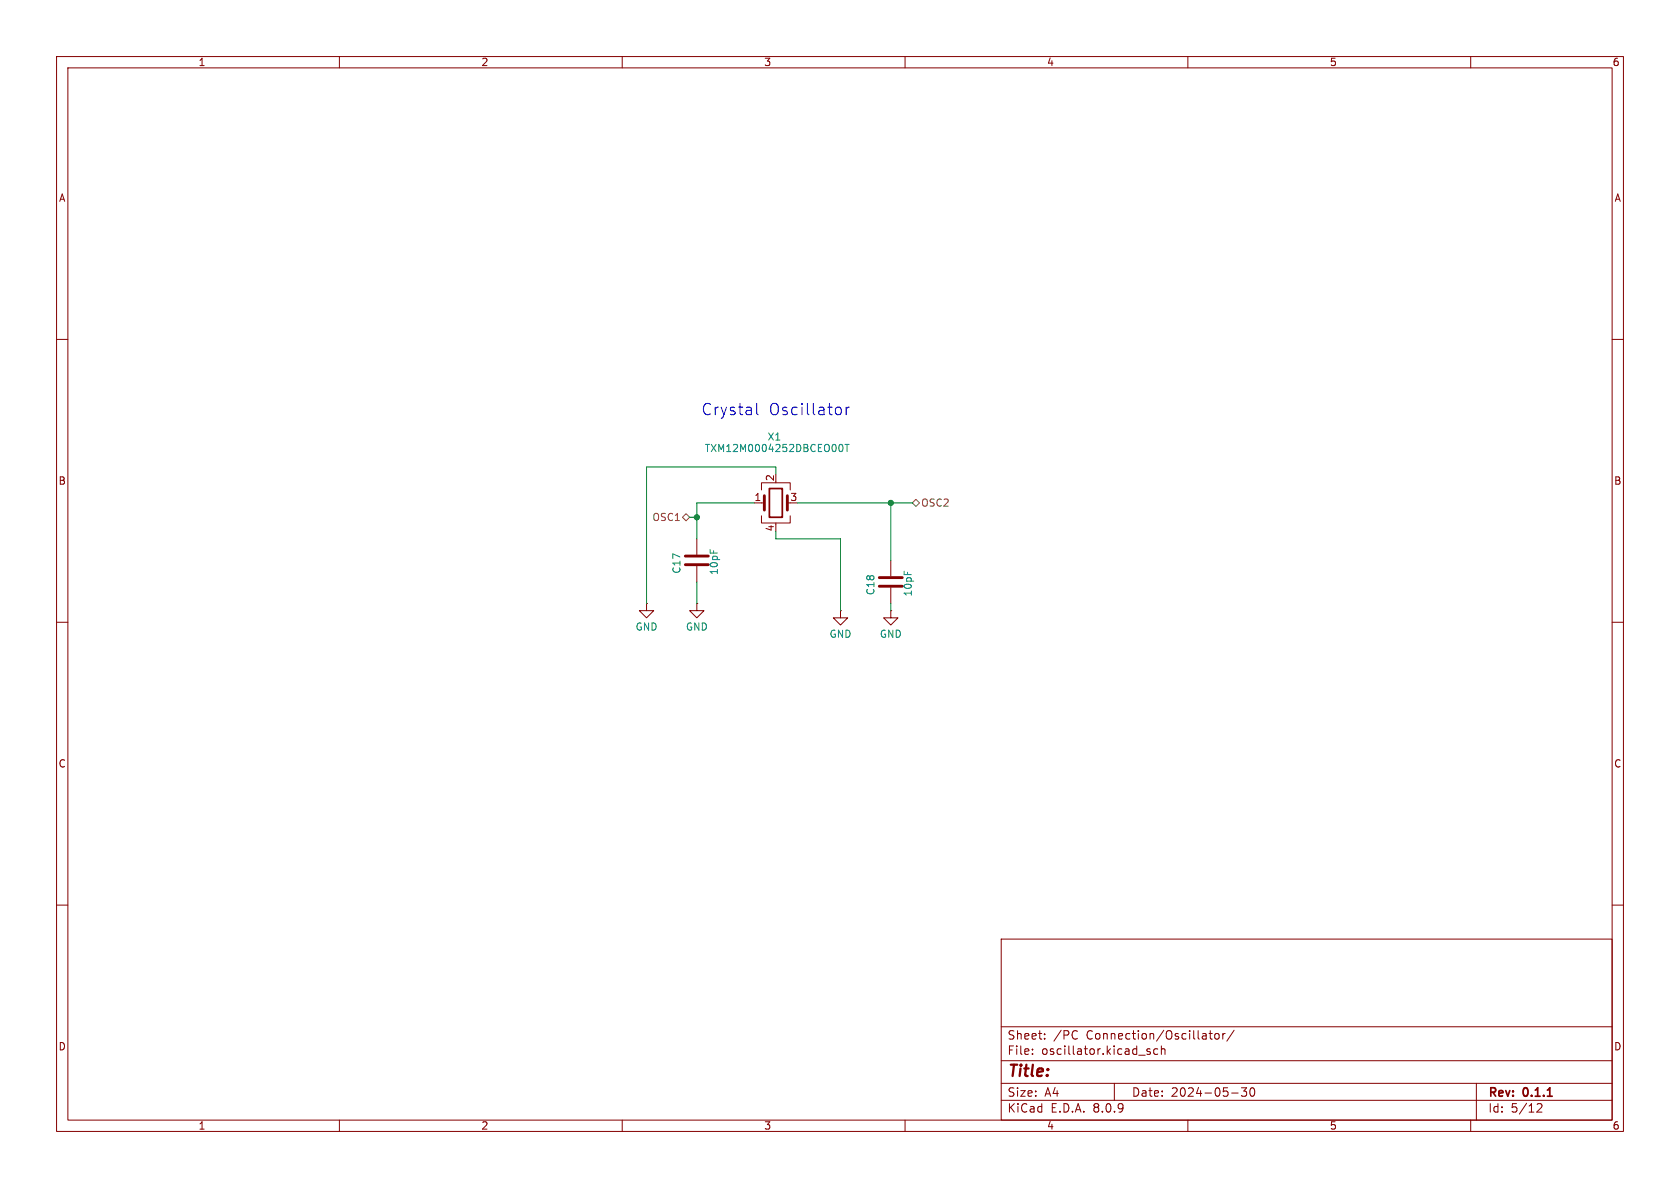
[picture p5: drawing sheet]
<svg xmlns="http://www.w3.org/2000/svg" width="297mm" height="210mm" viewBox="0 0 297 210" stroke-linecap="round" stroke-linejoin="round" font-family="sans-serif">
<g fill="none" stroke="#840000" stroke-width=".18">
<path d="M10 10h277v190h-277zM12 12h273v186h-273zM60 10v2M110 10v2M160 10v2M210 10v2M260 10v2M10 60h2M285 60h2M123.2 95.3v2.7M133.3 88.9h1.8M134.6 91.2v1.3h5.1v-1.3"/>
<path d="M134.6 86.6v-1.3h5.1v1.3M137.2 92.5v.2M157.5 99.1v2.8M10 110h2M114.3 106.7v1.3h1.3l-1.3 1.2-1.3-1.2h1.3M114.3 106.7h.1M123.2 106.7v1.3h1.3l-1.3 1.2-1.3-1.2h1.3M123.2 106.7h.1M123.2 100.1v2.8M148.6 108v1.2h1.3l-1.3 1.3-1.3-1.3h1.3M148.6 108h.1M157.5 108v1.2h1.2l-1.2 1.3-1.3-1.3h1.3"/>
<path d="M157.5 108h.1M157.5 103.9v2.8M285 110h2M10 160h2M177 166h108v32h-108zM285 160h2M60 198v2M110 198v2M160 198v2M177 194.5h108M177 191.5h108M177 187.5h108"/>
<path d="M177 181.5h108M182.5 186.3v.1M182.5 185.5v.1M184.7 183.6v.1M184.7 182.8v.1M190.2 182.2l.3 .1M190.5 183.6l-.3 .1M197 191.5v3M202.7 185.7l.7 .4-.2 .3-.5-.1M203.3 185.5l-.3-.1-.3 .2M204.7 185.5l-.5-.1-.2 .3v.4l.1 .2h.6M205.3 185.5l.2-.1 .4 .1 .1 .9"/>
<path d="M205.3 184.9v1.5M210 198v2M213.7 182.7h.6M214 182.2v1.3l.3 .2M214.9 182.8l.3-.1 .3 .3v.4l-.3 .3-.3-.1-.2-.2v-.4zM216.2 182.7v1M216.6 182.7l-.3 .1-.1 .2M217.7 193.2h1.2M218.2 182.1l-1.3 2M219.5 192.3h.9l-.5 .6 .4 .1v.7l-.2 .1h-.4l-.2-.1M221.1 192.4l.2-.1a.81 .81 0 0 1 .6 .6 .81 .81 0 0 1-.3 .8l-.1 .1a.81 .81 0 0 1-.4-1.4zM260 198v2"/>
<path d="M261 191.5v6.5M271.7 195.2l.6-.1 .2 .1 .1 .3-.9 1.1h.9"/>
</g>
<path d="M136 86.4h2.3v5h-2.3zM273.6 193.8h.8" fill="none" stroke="#840000" stroke-width=".3"/>
<path d="M121.2 98.3h4M121.2 99.8h4M135.1 87.6v2.6M139.2 87.6v2.6M155.4 102.1h4.1M155.4 103.6h4.1" fill="none" stroke="#840000" stroke-width=".51"/>
<path d="M148.5 78.6h.1a.68 .68 0 0 1 .4 .6 .68 .68 0 0 1-.4 .6h-.1M149.4 78.6h.7M149.8 78.6v1.2" fill="none" stroke="#008484" stroke-width=".18"/>
<path d="M120.6 91.4l.7-.6 .6 .6-.6 .7zM161.3 88.9l.6-.6 .7 .6-.7 .6z" fill="none" stroke="#848400" stroke-width=".18"/>
<path d="M133.8 71.3v1.7l.3 .3M148.4 72l.3 .4v.5l-.3 .4M149.6 72v1.3M150.2 72a.51 .51 0 0 0-.6 .4" fill="none" stroke="#0000c2" stroke-width=".18"/>
<path d="M121.9 91.4h1.3M133.3 88.9h-10.1v6.4M137.2 94v1.3h11.4v12.7M137.2 83.8v-1.2h-22.9v24.1M141 88.9h20.3M157.5 88.9v10.2M123.2 102.9v3.8M157.5 106.7v1.3" fill="none" stroke="#008400" stroke-width=".18"/>
<g fill="#008400" stroke="#008400" stroke-width=".18">
<circle cx="123.2" cy="91.4" r=".46"/>
<circle cx="157.5" cy="88.9" r=".46"/>
</g>
<g font-size="2.8" fill="#0000c2">
<text x="123.9" y="73.6">Crystal</text>
<text x="135.9" y="73.6">Oscillator</text>
</g>
<text font-size="2.8" fill="#840000" x="178" y="190.9">Title:</text>
<g font-size="2.1" fill="#840000">
<text x="178" y="184">Sheet:</text>
<text x="186.2" y="184">/PC</text>
<text x="192.1" y="184">Connection/Oscillator/</text>
<text x="178" y="186.7">File:</text>
<text x="184.1" y="186.7">oscillator.kicad_sch</text>
<text x="178" y="196.9">KiCad</text>
<text x="178" y="194.1">Size:</text>
<text x="184.7" y="194.1">A4</text>
<text x="185.7" y="196.9">E.D.A.</text>
<text x="193.3" y="196.9">8.0.9</text>
<text x="200" y="194.1">Date:</text>
<text x="207" y="194.1">2024-05-30</text>
<text x="263" y="194.3">Rev:</text>
<text x="263" y="196.9">Id:</text>
<text x="267.1" y="196.9">5/12</text>
<text x="269.4" y="194.3">0.1.1</text>
</g>
<g font-size="1.8" fill="#840000">
<text x="35" y="11.9">1</text>
<text x="85" y="11.9">2</text>
<text x="135" y="11.9">3</text>
<text x="185" y="11.9">4</text>
<text x="235" y="11.9">5</text>
<text x="285" y="11.9">6</text>
<text x="10.3" y="35.9">A</text>
<text x="285.3" y="35.9">A</text>
<text x="10.3" y="85.9">B</text>
<text x="133.3" y="88.6">1</text>
<text x="136.9" y="85.2" transform="rotate(-90 136.9 85.2)">2</text>
<text x="139.6" y="88.6">3</text>
<text x="285.3" y="85.9">B</text>
<text x="136.9" y="94.1" transform="rotate(-90 136.9 94.1)">4</text>
<text x="10.3" y="135.9">C</text>
<text x="285.3" y="135.9">C</text>
<text x="10.3" y="185.9">D</text>
<text x="285.3" y="185.9">D</text>
<text x="35" y="199.9">1</text>
<text x="85" y="199.9">2</text>
<text x="135" y="199.9">3</text>
<text x="185" y="199.9">4</text>
<text x="235" y="199.9">5</text>
<text x="285" y="199.9">6</text>
</g>
<g font-size="1.8" fill="#008484">
<text x="124.5" y="80.1">TXM12M0004252DBCEO00T</text>
<text x="135.6" y="78.1">X1</text>
<text x="120.5" y="101.5" transform="rotate(-90 120.5 101.5)">C17</text>
<text x="127.1" y="101.7" transform="rotate(-90 127.1 101.7)">10pF</text>
<text x="154.8" y="105.3" transform="rotate(-90 154.8 105.3)">C18</text>
<text x="161.4" y="105.6" transform="rotate(-90 161.4 105.6)">10pF</text>
<text x="112.3" y="111.7">GND</text>
<text x="121.2" y="111.7">GND</text>
<text x="146.6" y="112.9">GND</text>
<text x="155.4" y="112.9">GND</text>
</g>
<g font-size="1.8" fill="#848400">
<text x="162.8" y="89.8">OSC2</text>
<text x="115.2" y="92.3">OSC1</text>
</g>
</svg>
